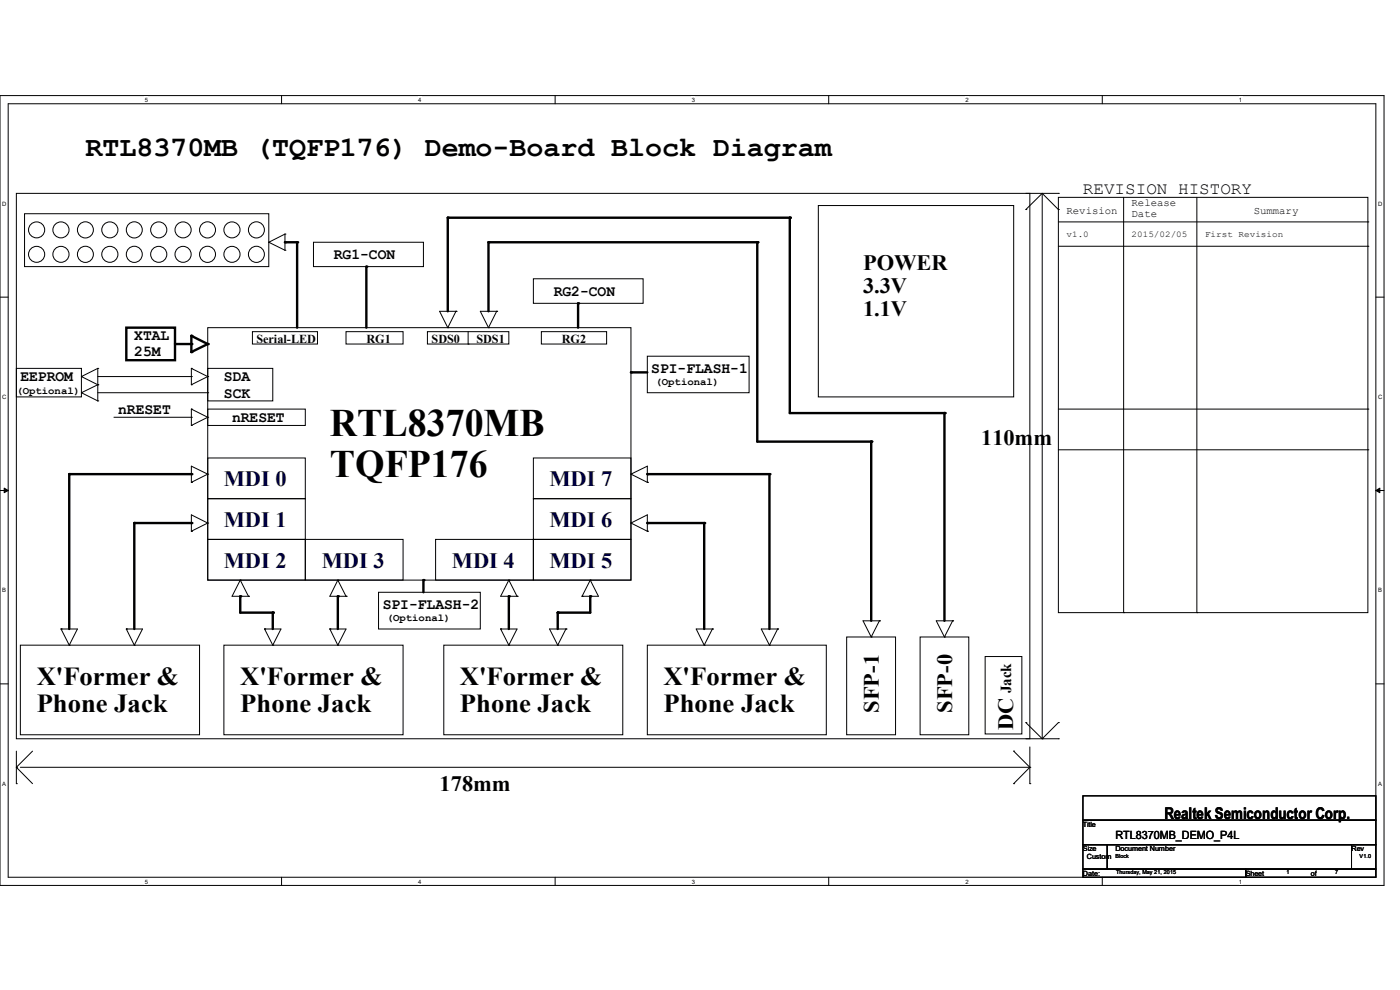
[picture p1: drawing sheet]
<svg xmlns="http://www.w3.org/2000/svg" width="297mm" height="210mm" viewBox="0 0 297 210" stroke-linecap="round" stroke-linejoin="round" font-family="sans-serif">
<path d="M0 20.3h293.6v167.5h-293.6zM1.7 22h290.2v164.1h-290.2z" fill="none" stroke="#000" stroke-width=".21"/>
<g fill="#fff">
<path d="M30.7 20.5h.7v1.4h-.7z"/>
<path d="M30.7 186.3h.7v1.4h-.7z"/>
</g>
<path d="M59.7 20.3v1.7M59.7 186.1v1.7" fill="none" stroke="#000" stroke-width=".21"/>
<g fill="#fff">
<path d="M88.7 20.5h.7v1.4h-.7z"/>
<path d="M88.7 186.3h.7v1.4h-.7z"/>
</g>
<path d="M117.8 20.3v1.7M117.8 186.1v1.7" fill="none" stroke="#000" stroke-width=".21"/>
<g fill="#fff">
<path d="M146.8 20.5h.6v1.4h-.6z"/>
<path d="M146.8 186.3h.6v1.4h-.6z"/>
</g>
<path d="M175.8 20.3v1.7M175.8 186.1v1.7" fill="none" stroke="#000" stroke-width=".21"/>
<g fill="#fff">
<path d="M204.8 20.5h.7v1.4h-.7z"/>
<path d="M204.8 186.3h.7v1.4h-.7z"/>
</g>
<path d="M233.8 20.3v1.7M233.8 186.1v1.7" fill="none" stroke="#000" stroke-width=".21"/>
<g fill="#fff">
<path d="M262.8 20.5h.7v1.4h-.7z"/>
<path d="M262.8 186.3h.7v1.4h-.7z"/>
<path d="M.5 42.5h.9v1.4h-.9z"/>
<path d="M292.4 42.5h.8v1.4h-.8z"/>
<path d="M.5 83.5h.9v1.4h-.9z"/>
<path d="M292.4 83.5h.8v1.4h-.8z"/>
</g>
<path d="M0 63h1.7M291.9 63h1.7" fill="none" stroke="#000" stroke-width=".21"/>
<g fill="#fff">
<path d="M.5 124.5h.8v1.4h-.8z"/>
<path d="M292.4 124.5h.8v1.4h-.8z"/>
</g>
<path d="M0 104.1h1.7M291.9 104.1h1.7" fill="none" stroke="#000" stroke-width=".21"/>
<path d="M.9 103.5l.8 .6-.8 .4zM291.9 104.1l.8-.6v1z" fill="#000" stroke="#000" stroke-width=".21"/>
<g fill="#fff">
<path d="M.5 165.6h.8v1.4h-.8z"/>
<path d="M292.4 165.6h.8v1.4h-.8z"/>
</g>
<g fill="none" stroke="#000" stroke-width=".21">
<path d="M3.5 41h215v115.7h-215zM5.2 45.3h51.8v11.3h-51.8zM57 51.4h.1M57 51.4l3.5 1.7M60.5 49.7h.1M60.5 53.1h.1M60.5 49.7l-3.5 1.7M60.5 49.7v3.4M66.5 51.4h23.3v5.2h-23.3zM113.2 59.1h23.2v5.2h-23.2zM173.6 43.6h41.5v40.6h-41.5zM217.6 44.4h.1"/>
<path d="M217.6 41h6.9M221.1 41v115.7M221.1 41l-3.5 3.4M221.1 41l3.4 3.4M224.5 41.9h65.7v88.1h-65.7zM224.5 41h.1M224.5 44.4h.1M224.5 52.2h65.7M224.5 47.1h65.7M238.4 41.9v88.1M253.9 41.9v88.1M290.2 52.2h.1"/>
<path d="M290.2 47.1h.1M3.5 78.1h13.8v6.1h-13.8zM17.3 79.9h.1M17.3 79.9l3.4 1.7M20.7 78.1h.1M20.7 79.9h19.9M20.7 78.1v6.9M20.7 78.1l-3.4 1.8M40.6 78.1h.1M40.6 79.9h.1M40.6 78.1v3.5M40.6 78.1l3.5 1.8"/>
<path d="M44.1 69.5h89.8v53.6h-89.8zM44.1 78.1h13.8v6.9h-13.8zM44.1 79.9h.1M44.1 79.9l-3.5 1.7M53.6 70.4h13.8v2.6h-13.8zM73.4 70.4h12.1v2.6h-12.1zM90.7 70.4h17.2v2.6h-17.2zM95 69.5h.1M96.7 66h.1M96.7 66l-1.7 3.5M96.7 66h-3.4l1.7 3.5M99.3 73h.1"/>
<path d="M99.3 70.4v2.6M103.6 69.5h.1M105.4 66h.1M105.4 66h-3.5l1.7 3.5M105.4 66l-1.8 3.5M114.9 70.4h13.8v2.6h-13.8zM137.3 75.6h21.6v7.7h-21.6zM17.3 83.3h.1M17.3 83.3l3.4 1.7M20.7 81.6h.1M20.7 85h.1M20.7 83.3h23.4"/>
<path d="M20.7 81.6l-3.4 1.7M24.2 88.5h16.4M40.6 81.6h.1M40.6 86.8h.1M40.6 88.5h.1M40.6 90.3h.1M40.6 86.8v3.5M40.6 86.8l3.5 1.7M44.1 97.2h20.7v8.6h-20.7zM44.1 86.8h20.7v3.5h-20.7zM44.1 88.5h.1M44.1 83.3h.1"/>
<path d="M44.1 88.5l-3.5 1.8M113.2 97.2h20.7v8.6h-20.7zM224.5 86.8h65.7M224.5 95.4h65.7M290.2 86.8h.1M290.2 95.4h.1M40.6 102.3h.1M40.6 112.7h.1M44.1 105.8h20.7v8.6h-20.7zM44.1 114.4h20.7v8.7h-20.7zM44.1 100.6h.1M44.1 111h.1"/>
<path d="M44.1 100.6l-3.5-1.7v3.4M44.1 111l-3.5-1.8v3.5M44.1 100.6l-3.5 1.7M44.1 111l-3.5 1.7M64.8 114.4h20.7v8.7h-20.7zM92.4 114.4h20.8v8.7h-20.8zM113.2 114.4h20.7v8.7h-20.7zM113.2 105.8h20.7v8.6h-20.7zM133.9 100.6h.1M133.9 111h.1M133.9 100.6l3.4 1.7M133.9 100.6l3.4-1.7v3.4"/>
<path d="M133.9 111l3.4-1.8v3.5M133.9 111l3.4 1.7M137.3 102.3h.1M137.3 112.7h.1M4.3 136.9h38v19h-38zM13 133.4h.1M13 133.4h3.4l-1.7 3.5M13 133.4l1.7 3.5M14.7 136.9h.1M26.8 133.4h.1M26.8 133.4h3.4l-1.7 3.5M26.8 133.4l1.7 3.5"/>
<path d="M28.5 136.9h.1M47.5 136.9h38v19h-38zM51 123.1h.1M51 123.1l-1.8 3.4h3.5M51 123.1l1.7 3.4M52.7 126.5h.1M56.1 133.4h.1M56.1 133.4h3.5l-1.7 3.5M56.1 133.4l1.8 3.5M57.9 136.9h.1M70 133.4h.1M70 133.4h3.4l-1.7 3.5"/>
<path d="M70 133.4l1.7 3.5M71.7 136.9h.1M71.7 123.1h.1M71.7 123.1l1.7 3.4M71.7 123.1l-1.7 3.4h3.4M73.4 126.5h.1M80.3 125.6h21.6v7.8h-21.6zM94.1 136.9h38v19h-38zM106.2 133.4h.1M106.2 133.4h3.5l-1.8 3.5M106.2 133.4l1.7 3.5M107.9 123.1h.1"/>
<path d="M107.9 136.9h.1M107.9 123.1l-1.7 3.4h3.5M107.9 123.1l1.8 3.4M109.7 126.5h.1M118.3 136.9h.1M120.1 133.4h.1M120.1 133.4h-3.5l1.7 3.5M120.1 133.4l-1.8 3.5M123.5 126.5h.1M125.2 123.1h.1M125.2 123.1l1.8 3.4h-3.5M125.2 123.1l-1.7 3.4"/>
<path d="M137.3 136.9h38v19h-38zM149.4 136.9h.1M151.1 133.4h.1M151.1 133.4h-3.4l1.7 3.5M151.1 133.4l-1.7 3.5M163.2 136.9h.1M165 133.4h.1M165 133.4h-3.5l1.7 3.5M165 133.4l-1.8 3.5M179.6 135.1h10.4v20.8h-10.4zM184.8 135.1h.1M186.6 131.7h.1"/>
<path d="M186.6 131.7l-1.8 3.4M186.6 131.7h-3.5l1.7 3.4M195.2 135.1h10.3v20.8h-10.3zM200.4 135.1h.1M202.1 131.7h.1M202.1 131.7h-3.5l1.8 3.4M202.1 131.7l-1.7 3.4M209 139.3h7.8v16.4h-7.8zM238.4 130h.1M253.9 130h.1M0 145.1h1.7M3.5 159.3v6.9"/>
<path d="M6.9 159.3l-3.4 3.5M215.1 159.3h.1M215.1 159.3l3.4 3.5M217.6 153.3h.1M217.6 156.7h6.9M217.6 153.3l3.5 3.4M218.5 158.5v7.7M221.1 156.7h.1M224.5 156.7h.1M224.5 153.3h.1M224.5 153.3l-3.4 3.4M291.9 145.1h1.7"/>
<path d="M3.5 166.2h.1M3.5 162.8h.1M3.5 162.8l3.4 3.4M4.3 162.8h214.2M215.1 166.2h.1M218.5 166.2h.1M218.5 162.8h.1M218.5 162.8l-3.4 3.4M229.7 168.8h62.2v5.2h-62.2zM229.7 174h62.2v5.2h-62.2zM229.7 179.2h5.2v5.2h-5.2zM234.9 179.2h51.8v5.2h-51.8z"/>
<path d="M286.7 179.2h5.2v5.2h-5.2zM229.7 184.4h34.6v1.7h-34.6zM264.3 184.4h27.6v1.7h-27.6z"/>
<circle cx="7.8" cy="54" r="1.7"/>
<circle cx="7.8" cy="48.8" r="1.7"/>
<circle cx="12.9" cy="54" r="1.7"/>
<circle cx="12.9" cy="48.8" r="1.7"/>
<circle cx="18.1" cy="48.8" r="1.7"/>
<circle cx="18.1" cy="54" r="1.7"/>
<circle cx="23.3" cy="54" r="1.7"/>
<circle cx="23.3" cy="48.8" r="1.7"/>
<circle cx="28.5" cy="54" r="1.7"/>
<circle cx="28.5" cy="48.8" r="1.7"/>
<circle cx="33.7" cy="48.8" r="1.7"/>
<circle cx="33.7" cy="54" r="1.7"/>
<circle cx="38.9" cy="54" r="1.7"/>
<circle cx="38.9" cy="48.8" r="1.7"/>
<circle cx="44" cy="48.8" r="1.7"/>
<circle cx="44" cy="54" r="1.7"/>
<circle cx="49.2" cy="54" r="1.7"/>
<circle cx="49.2" cy="48.8" r="1.7"/>
<circle cx="54.4" cy="48.8" r="1.7"/>
<circle cx="54.4" cy="54" r="1.7"/>
</g>
<g fill="none" stroke="#000" stroke-width=".51">
<path d="M60.5 51.4h2.5v18.1M77.7 56.6v12.9M26.8 69.5h10.3v6.9h-10.3zM37.1 73h3.5M40.6 71.2l3.5 1.8-3.5 1.7zM95 66v-19.8h72.6v41.4h32.8v44.1M103.6 66v-14.6h57.1v42.3h24.1v38M122.6 64.3v5.2M133.9 79h3.4M40.6 100.6h-25.9v32.8M40.6 111h-12.1v22.4M137.3 100.6h25.9v32.8"/>
<path d="M137.3 111h12.1v22.4M51 126.5v3.5h6.9v3.4M71.7 126.5v6.9M89.8 123.1v2.5M107.9 126.5v6.9M125.2 126.5v3.5h-6.9v3.4"/>
</g>
<g fill="#000">
<circle cx="60.5" cy="51.4" r=".25"/>
<circle cx="63" cy="51.4" r=".25"/>
<circle cx="77.7" cy="56.6" r=".25"/>
<circle cx="95" cy="46.2" r=".25"/>
<circle cx="103.6" cy="51.4" r=".25"/>
<circle cx="160.7" cy="51.4" r=".25"/>
<circle cx="167.6" cy="46.2" r=".25"/>
<circle cx="40.6" cy="73" r=".25"/>
<circle cx="40.6" cy="74.7" r=".25"/>
<circle cx="40.6" cy="71.2" r=".25"/>
<circle cx="44.1" cy="73" r=".25"/>
<circle cx="122.6" cy="64.3" r=".25"/>
<circle cx="133.9" cy="79" r=".25"/>
<circle cx="184.8" cy="93.7" r=".25"/>
<circle cx="200.4" cy="87.6" r=".25"/>
<circle cx="14.7" cy="100.6" r=".25"/>
<circle cx="28.5" cy="111" r=".25"/>
<circle cx="40.6" cy="111" r=".25"/>
<circle cx="40.6" cy="100.6" r=".25"/>
<circle cx="137.3" cy="111" r=".25"/>
<circle cx="137.3" cy="100.6" r=".25"/>
<circle cx="149.4" cy="111" r=".25"/>
<circle cx="163.2" cy="100.6" r=".25"/>
<circle cx="51" cy="126.5" r=".25"/>
<circle cx="57.9" cy="130" r=".25"/>
<circle cx="71.7" cy="126.5" r=".25"/>
<circle cx="89.8" cy="123.1" r=".25"/>
<circle cx="107.9" cy="126.5" r=".25"/>
<circle cx="118.3" cy="130" r=".25"/>
<circle cx="125.2" cy="126.5" r=".25"/>
</g>
<g font-size="8.3">
<text x="70" y="92.6">RTL8370MB</text>
<text x="70" y="101.2">TQFP176</text>
</g>
<text font-size="6" x="18.2" y="33.1">RTL8370MB (TQFP176) Demo-Board Block Diagram</text>
<g font-size="5.5">
<text x="7.8" y="145.4">X'Former &amp;</text>
<text x="51" y="145.4">X'Former &amp;</text>
<text x="97.6" y="145.4">X'Former &amp;</text>
<text x="140.8" y="145.4">X'Former &amp;</text>
<text x="7.8" y="151.1">Phone Jack</text>
<text x="51" y="151.1">Phone Jack</text>
<text x="97.6" y="151.1">Phone Jack</text>
<text x="140.8" y="151.1">Phone Jack</text>
</g>
<g font-size="4.7">
<text x="183.1" y="57.3">POWER</text>
<text x="183.1" y="62.2">3.3V</text>
<text x="183.1" y="67.1">1.1V</text>
<text x="208.2" y="94.5">110mm</text>
<text x="186.5" y="151.2" transform="rotate(-90 186.5 151.2)">SFP-1</text>
<text x="202" y="151.2" transform="rotate(-90 202 151.2)">SFP-0</text>
<text x="215" y="154.9" transform="rotate(-90 215 154.9)">DC</text>
<text x="93.3" y="167.9">178mm</text>
</g>
<g font-size="4.7" fill="#000040">
<text x="47.5" y="103.1">MDI 0</text>
<text x="116.6" y="103.1">MDI 7</text>
<text x="47.5" y="111.8">MDI 1</text>
<text x="116.6" y="111.8">MDI 6</text>
<text x="47.5" y="120.4">MDI 2</text>
<text x="68.3" y="120.4">MDI 3</text>
<text x="95.9" y="120.4">MDI 4</text>
<text x="116.6" y="120.4">MDI 5</text>
</g>
<text font-size="3.6" x="229.7" y="41.2">REVISION HISTORY</text>
<text font-size="3.4" x="247" y="173.8">Realtek Semiconductor Corp.</text>
<g font-size="3.3">
<text x="70.8" y="54.9">RG1-CON</text>
<text x="117.5" y="62.7">RG2-CON</text>
<text x="28.5" y="72.2">XTAL</text>
<text x="28.5" y="75.5">25M</text>
<text x="4.3" y="80.9">EEPROM</text>
<text x="47.5" y="80.9">SDA</text>
<text x="138.2" y="79.1">SPI-FLASH-1</text>
<text x="25.1" y="87.8">nRESET</text>
<text x="47.5" y="84.3">SCK</text>
<text x="49.2" y="89.5">nRESET</text>
<text x="81.2" y="129.2">SPI-FLASH-2</text>
<text x="214.5" y="147.1" transform="rotate(-90 214.5 147.1)">Jack</text>
</g>
<g font-size="2.6">
<text x="54.4" y="72.7">Serial-LED</text>
<text x="77.7" y="72.7">RG1</text>
<text x="91.6" y="72.7">SDS0</text>
<text x="101.1" y="72.7">SDS1</text>
<text x="119.2" y="72.7">RG2</text>
</g>
<text font-size="2.4" x="236.6" y="177.9">RTL8370MB_DEMO_P4L</text>
<g font-size="2.2">
<text x="226.3" y="45.4">Revision</text>
<text x="240.1" y="43.7">Release</text>
<text x="240.1" y="45.9">Date</text>
<text x="266" y="45.4">Summary</text>
<text x="3.5" y="83.5">(Optional)</text>
<text x="139.1" y="81.7">(Optional)</text>
<text x="82" y="131.8">(Optional)</text>
</g>
<g font-size="1.9">
<text x="226.3" y="50.2">v1.0</text>
<text x="240.1" y="50.2">2015/02/05</text>
<text x="255.7" y="50.2">First Revision</text>
</g>
<g font-size="1.5">
<text x="229.7" y="175.4">Title</text>
<text x="229.7" y="180.6">Size</text>
<text x="229.7" y="185.8">Date:</text>
<text x="230.6" y="182.3">Custom</text>
<text x="236.6" y="180.6">Document Number</text>
<text x="264.3" y="185.8">Sheet</text>
<text x="278.1" y="185.8">of</text>
<text x="286.7" y="180.6">Rev</text>
</g>
<g font-size="1.3">
<text x="30.7" y="21.6">5</text>
<text x="88.7" y="21.6">4</text>
<text x="146.8" y="21.6">3</text>
<text x="204.8" y="21.6">2</text>
<text x="262.8" y="21.6">1</text>
<text x=".5" y="43.6">D</text>
<text x="292.4" y="43.6">D</text>
<text x=".5" y="84.7">C</text>
<text x="292.4" y="84.7">C</text>
<text x=".5" y="125.7">B</text>
<text x="292.4" y="125.7">B</text>
<text x=".5" y="166.7">A</text>
<text x="292.4" y="166.7">A</text>
<text x="30.7" y="187.5">5</text>
<text x="88.7" y="187.5">4</text>
<text x="146.8" y="187.5">3</text>
<text x="204.8" y="187.5">2</text>
<text x="262.8" y="187.5">1</text>
</g>
<g font-size="1.2">
<text x="236.6" y="182">Block</text>
<text x="236.8" y="185.5">Thursday, May 21, 2015</text>
<text x="272.9" y="185.5">1</text>
<text x="283.3" y="185.5">7</text>
<text x="288.4" y="182">V1.0</text>
</g>
</svg>
